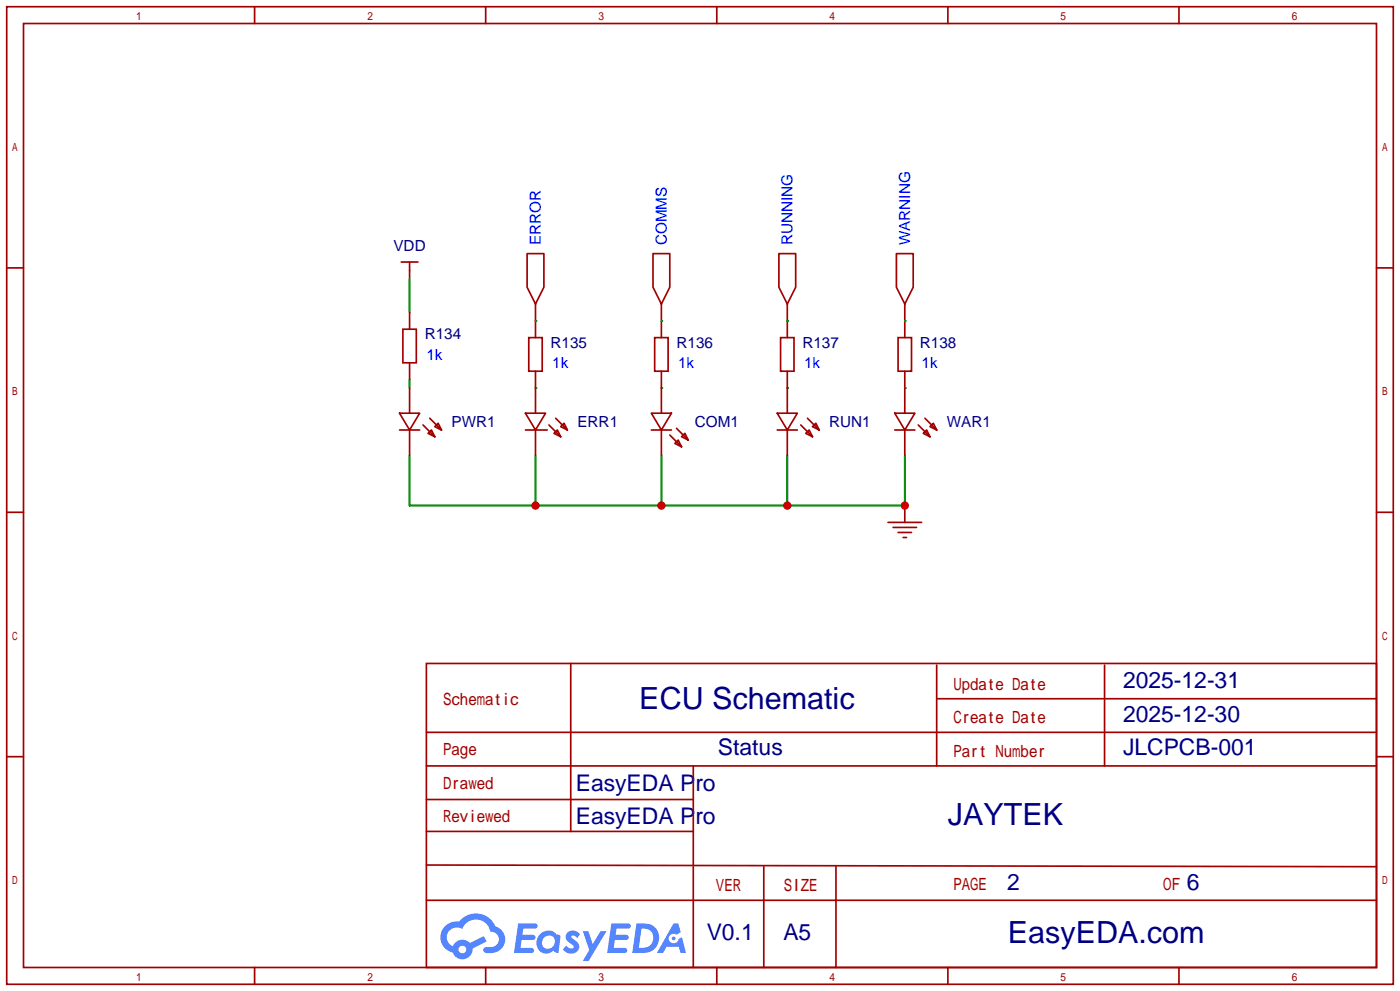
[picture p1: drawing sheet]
<svg xmlns="http://www.w3.org/2000/svg" width="212mm" height="150mm" viewBox="0 0 212 150" stroke-linecap="round" stroke-linejoin="round" font-family="sans-serif">
<g fill="none" stroke="#a10000" stroke-width=".25">
<path d="M1 1h209.8v147.8h-209.8zM3.6 3.6h204.7v142.7h-204.7zM38.5 1v2.6M73.5 1v2.6M108.5 1v2.6M143.4 1v2.6M178.4 1v2.6M60.7 39.6h2.5M62 39.6v2.6M79.8 38.4h2.5v5l-1.3 2.6-1.2-2.6zM98.8 38.4h2.5v5l-1.2 2.6-1.3-2.6zM117.9 38.4h2.5v5l-1.3 2.6-1.2-2.6z"/>
<path d="M135.6 38.4h2.6v5l-1.3 2.6-1.3-2.6zM1 40.5h2.6M81 46v2.5M100.1 46v2.5M119.1 46v2.5M136.9 46v2.5M208.3 40.5h2.5M1 77.5h2.6M134.4 79h5M135.1 79.8h3.6M136.9 76.5v2.5M208.3 77.5h2.5"/>
<path d="M135.9 80.5h2M136.7 81.3h.5M1 114.4h2.6M64.5 100.3h143.8v46h-143.8zM64.5 115.8h143.8M64.5 110.7h143.8M86.4 100.3v25.4M104.9 115.8v15M141.7 100.6v15.2M141.7 105.7h66.6M167.1 100.6v15.2M208.3 114.4h2.5"/>
<path d="M64.5 120.9h40.4M64.5 136.1h143.8M64.5 130.8l143.8 .3M64.5 125.7h40.4M104.9 131.1v15.2M115.6 131.1v15.2M126.5 131.1v15.2M38.5 146.3v2.5M73.5 146.3v2.5M108.5 146.3v2.5M143.4 146.3v2.5M178.4 146.3v2.5"/>
</g>
<path d="M62 42.2v5M62 57.4v1.3M62 68.8v7.7h74.9v-7.7M81 68.8v7.7M100.1 68.8v7.7M119.1 68.8v7.7" fill="none" stroke="#008700" stroke-width=".25"/>
<g fill="#5487ff">
<path d="M85.9 141a1.3 1.3 0 0 1 1.8 .3l-.4 .6a.54 .54 0 0 0-.9-.2l.1 .1a2.32 2.32 0 0 1 1.1 1.4 1.36 1.36 0 0 1-1.1 1 1.36 1.36 0 0 1-1.3-.6l.5-.6a.7 .7 0 0 0 1.1 .3l-.1-.3a2.4 2.4 0 0 1-1.1-1.3l.1-.5z"/>
<path d="M88.2 140.8h.8l.7 2 1.2-2h.9l-2.7 4.5h-.9l1-1.6z"/>
<path d="M78.4 139.6h1.6a1.31 1.31 0 0 1 1.3 .2 .4 .4 0 0 1-.4 .6h-1.7l-.2 1h1.7a.4 .4 0 0 1 .3 .4 .4 .4 0 0 1-.4 .4l-1.7-.1-.1 1.2h.8a1.23 1.23 0 0 1 1.1 .2 .39 .39 0 0 1-.3 .6h-2.6z"/>
<path d="M92.5 139.6h1.6a1.32 1.32 0 0 1 1.3 .2 .39 .39 0 0 1-.4 .6h-1.7l-.1 1h1.6a.4 .4 0 0 1 .3 .4 .4 .4 0 0 1-.4 .3h-1.7l-.1 1.2h.8a1.23 1.23 0 0 1 1.2 .2 .39 .39 0 0 1-.4 .6h-2.6z"/>
<path d="M101.9 139.6h.7l.4 1.4-.6 .3a.75 .75 0 0 0-1.2 .3 .75 .75 0 0 0 .5 1.1 .75 .75 0 0 0 1-.7l.5-.3 .6 2.4h-.8l-.3-.9h-1.8l-.6 .9h-.9z"/>
<path d="M96.3 139.6l-.6 4.5h1.4a2.27 2.27 0 0 0 2.5-1.6 2.27 2.27 0 0 0-1.3-2.7zM97.1 140.4a1.5 1.5 0 0 1 1.8 1.6 1.5 1.5 0 0 1-2 1.3h-.2z"/>
<path d="M81.7 141.3a1.62 1.62 0 0 0-.4 2.1 1.62 1.62 0 0 0 2.1 .6l.3-.2 .4 .2 .4 .1 .3-2.5-.2-.2-.1-.1a.57 .57 0 0 1-.6-.3 1.73 1.73 0 0 0-2.2 .3zM82.3 141.8a.96 .96 0 0 1 1.5 0 .96 .96 0 0 1-.2 1.4 .95 .95 0 0 1-1.4 0 .95 .95 0 0 1 .1-1.4z"/>
<path d="M67.4 140a2.37 2.37 0 0 0 1.1 4.1 1.54 1.54 0 0 0 1.8 .9 1.54 1.54 0 0 0 1.2-1.6l2.2-1-.5-.8-2.1 1a1.57 1.57 0 0 0-2.6 .5 1.5 1.5 0 0 1-.7-2.1 1.5 1.5 0 0 1 2.2-.5 2.23 2.23 0 0 1 2.2-1.4 2.23 2.23 0 0 1 2 1.8 1.16 1.16 0 0 1 1.3 1.1 1.16 1.16 0 0 1-1.1 1.2h-.7a.47 .47 0 0 0-.6 .4 .47 .47 0 0 0 .5 .5 2.26 2.26 0 0 0 2.8-2.5 2.12 2.12 0 0 0-1.5-1.5 3.2 3.2 0 0 0-5.4-.7l-.4-.1a2.55 2.55 0 0 0-1.7 .7zM69.4 143.6a.6 .6 0 0 1 1.2 0 .6 .6 0 0 1-1.2 0z"/>
<circle cx="101.9" cy="141.9" r=".28"/>
</g>
<g fill="none" stroke="#a10000" stroke-width=".25">
<path d="M61 49.8h2v5.1h-2zM62 47.2v2.6M62 54.9v2.5M62 58.7v3.8M80 51.1h2v5h-2zM81 48.5v2.6M81 56.1v6.4M99.1 51.1h2v5h-2zM100.1 48.5v2.6M100.1 56.1v6.4M118.1 51.1h2v5h-2zM119.1 48.5v2.6"/>
<path d="M119.1 56.1v6.4M135.9 51.1h2v5h-2zM136.9 48.5v2.6M136.9 56.1v6.4M60.5 62.5h3l-1.5 2.5zM60.5 65h3M62 65v3.8M64 64.3l1.8 1.7M65 63.2l1.8 1.8M65.3 65l.5 1-1-.5zM65.8 64.5l.5-.5 .5 1zM79.5 62.5h3l-1.5 2.5z"/>
<path d="M79.5 65h3.3M81 65v3.8M83.1 64.3l1.7 1.7M84.1 63.2l1.8 1.8M84.3 65l.5 1-1-.5zM84.8 64.5l.5-.5 .6 1zM98.6 62.5h3l-1.5 2.5zM98.6 65h3M100.1 65v3.8M101.3 65.8l1.8 1.8M102.1 67.1l.5-.6 .5 1.1zM102.4 64.8l1.7 1.7"/>
<path d="M103.1 66l.5-.5 .5 1zM117.6 62.5h3l-1.5 2.5zM117.6 65h3M119.1 65v3.8M121.2 64.3l1.7 1.7M121.9 65.5l.5-.5 .5 1zM122.2 63.2l1.8 1.8M122.9 64.5l.5-.5 .6 1zM135.4 62.5h3l-1.5 2.5zM135.4 65h3M136.9 65v3.8M138.9 64.3l1.8 1.7"/>
<path d="M139.7 65.5l.5-.5 .5 1zM140 63.2l1.7 1.8M140.7 64.5l.5-.5 .5 1z"/>
</g>
<path d="M81 48.5h.1M81 58.7h.1M100.1 48.5h.1M100.1 58.7h.1M119.1 48.5h.1M119.1 58.7h.1M136.9 48.5h.1M136.9 58.7h.1" fill="none" stroke="#008700" stroke-width=".25"/>
<g fill="#c00">
<circle cx="81" cy="76.5" r=".63"/>
<circle cx="100.1" cy="76.5" r=".63"/>
<circle cx="119.1" cy="76.5" r=".63"/>
<circle cx="136.9" cy="76.5" r=".63"/>
</g>
<g font-size="4.6" fill="#000080">
<text x="96.7" y="107.3">ECU Schematic</text>
<text x="143.4" y="124.8">JAYTEK</text>
<text x="152.5" y="142.6">EasyEDA.com</text>
</g>
<g font-size="3.5" fill="#000080">
<text x="169.9" y="104.1">2025-12-31</text>
<text x="169.9" y="109.2">2025-12-30</text>
<text x="87.1" y="119.6">EasyEDA Pro</text>
<text x="108.6" y="114.2">Status</text>
<text x="169.9" y="114.2">JLCPCB-001</text>
<text x="87.1" y="124.7">EasyEDA Pro</text>
<text x="152.4" y="134.6">2</text>
<text x="179.6" y="134.6">6</text>
<text x="106.9" y="142.2">V0.1</text>
<text x="118.5" y="142.2">A5</text>
</g>
<g font-size="2.5" fill="#a00000">
<text x="67.1" y="106.6">Schematic</text>
<text x="144.3" y="104.3">Update Date</text>
<text x="144.3" y="109.3">Create Date</text>
<text x="67.1" y="119.3">Drawed</text>
<text x="67.1" y="114.2">Page</text>
<text x="144.3" y="114.4">Part Number</text>
<text x="67.1" y="124.3">Reviewed</text>
<text x="108.3" y="134.7">VER</text>
<text x="118.6" y="134.7">SIZE</text>
<text x="144.3" y="134.5">PAGE</text>
<text x="176" y="134.5">OF</text>
</g>
<g font-size="2.3" fill="#000080">
<text x="59.5" y="37.9">VDD</text>
<text x="64.3" y="51.3">R134</text>
<text x="83.3" y="52.6">R135</text>
<text x="102.4" y="52.6">R136</text>
<text x="121.4" y="52.6">R137</text>
<text x="139.2" y="52.6">R138</text>
<text x="68.3" y="64.6">PWR1</text>
<text x="87.4" y="64.6">ERR1</text>
<text x="105.2" y="64.6">COM1</text>
<text x="125.5" y="64.6">RUN1</text>
<text x="143.3" y="64.6">WAR1</text>
</g>
<g font-size="2.3" fill="#00f">
<text x="81.8" y="37.1" transform="rotate(-90 81.8 37.1)">ERROR</text>
<text x="100.9" y="37.1" transform="rotate(-90 100.9 37.1)">COMMS</text>
<text x="119.9" y="37.1" transform="rotate(-90 119.9 37.1)">RUNNING</text>
<text x="137.7" y="37.1" transform="rotate(-90 137.7 37.1)">WARNING</text>
<text x="64.5" y="54.4">1k</text>
<text x="83.6" y="55.6">1k</text>
<text x="102.6" y="55.6">1k</text>
<text x="121.7" y="55.6">1k</text>
<text x="139.4" y="55.6">1k</text>
</g>
</svg>
